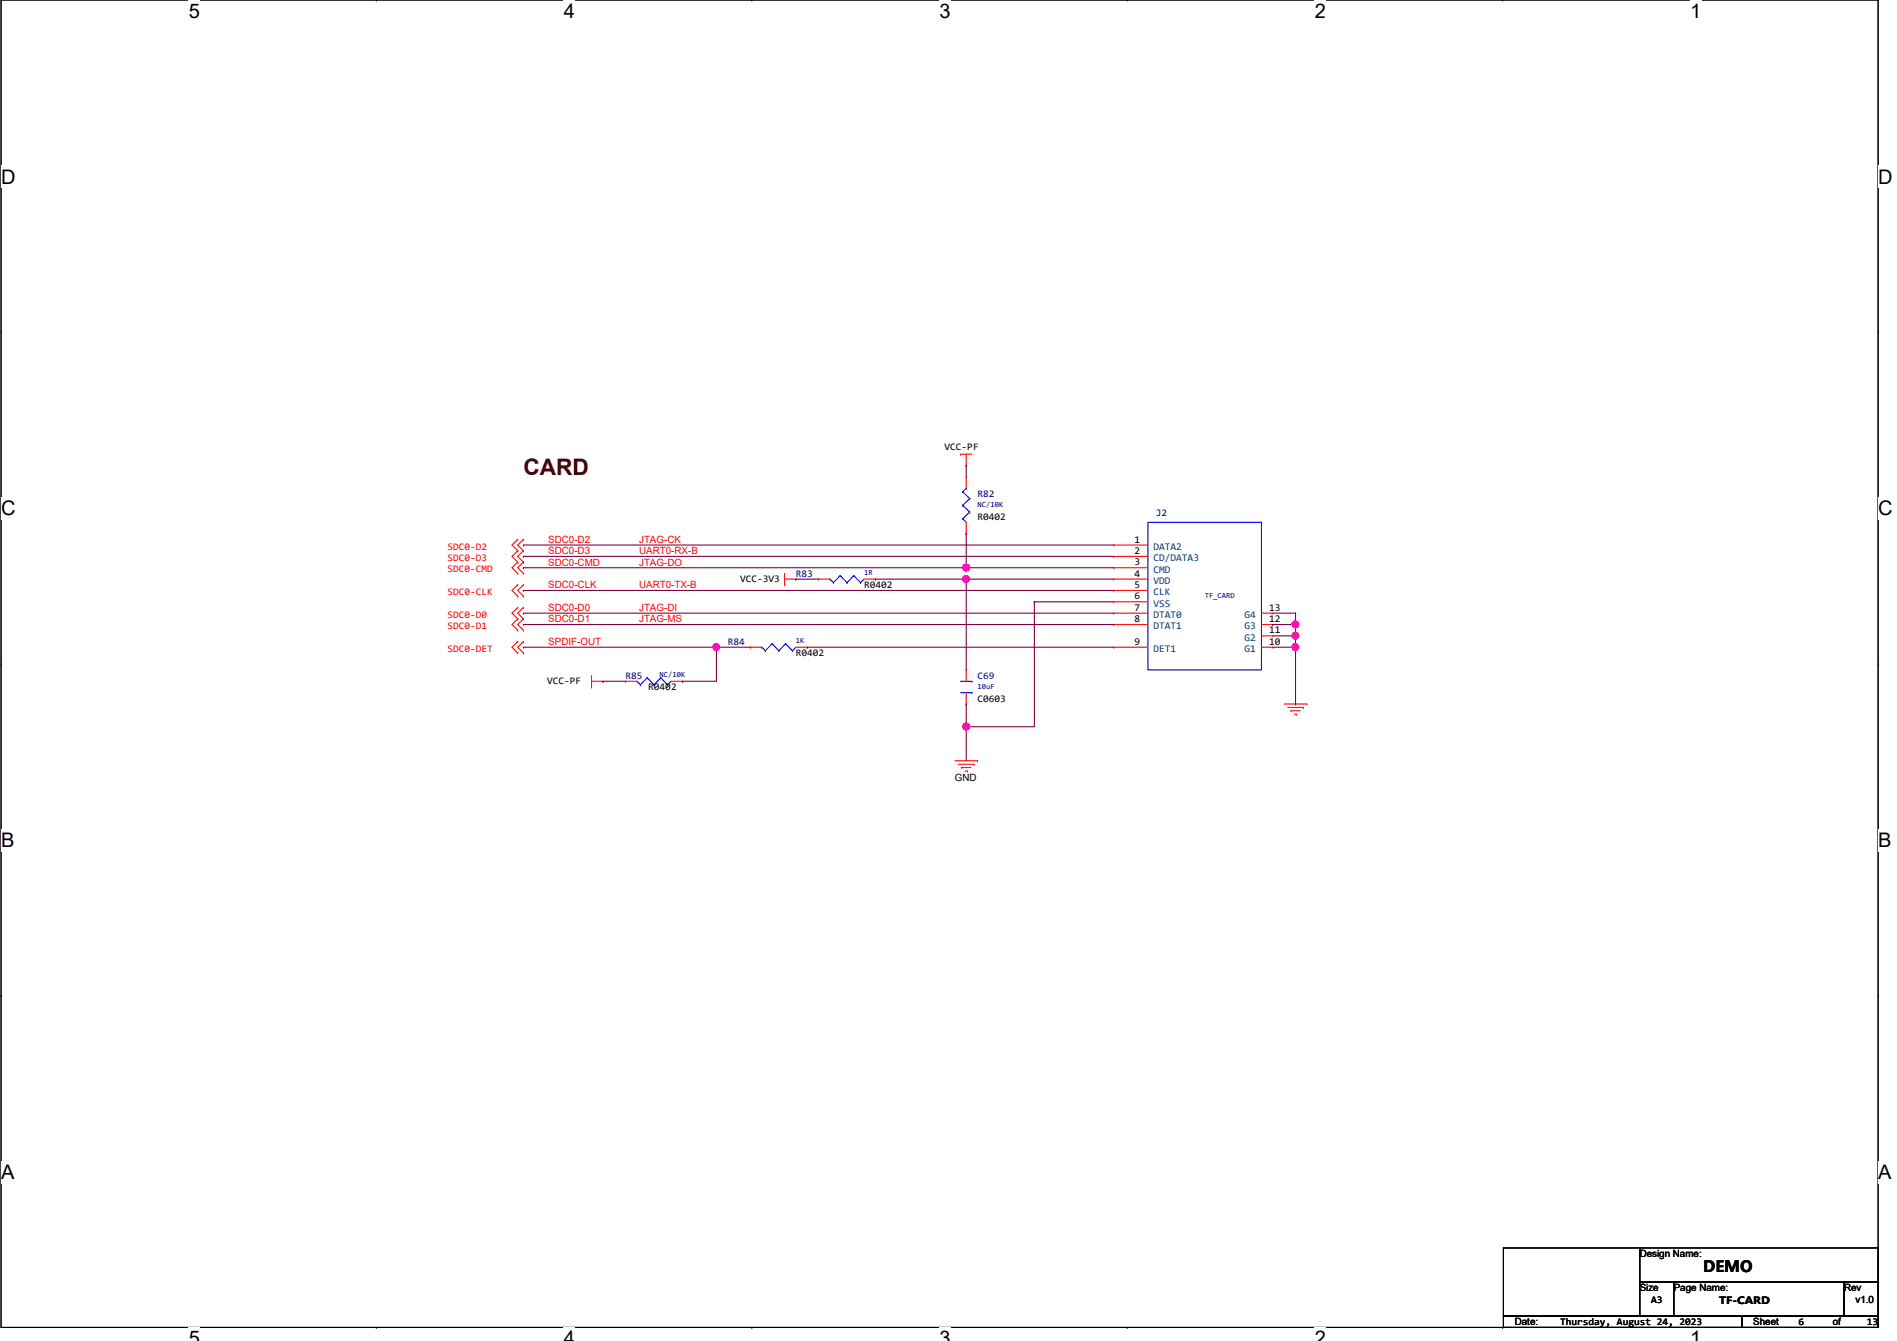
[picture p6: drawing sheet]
<svg xmlns="http://www.w3.org/2000/svg" width="297mm" height="210mm" viewBox="0 0 297 210" stroke-linecap="round" stroke-linejoin="round" font-family="sans-serif">
<path d="M.2 0h293.9v207.9h-293.9z" fill="none" stroke="#000" stroke-width=".17"/>
<g fill="#fff">
<path d="M29.5 0h1.8v3.5h-1.8z"/>
<path d="M29.5 207.9h1.8v2h-1.8z"/>
</g>
<path d="M58.9 0h.1M58.9 207.9h.1" fill="none" stroke="#000" stroke-width=".17"/>
<g fill="#fff">
<path d="M88.3 0h1.7v3.5h-1.7z"/>
<path d="M88.3 207.9h1.7v2h-1.7z"/>
</g>
<path d="M117.7 0h.1M117.7 207.9h.1" fill="none" stroke="#000" stroke-width=".17"/>
<g fill="#fff">
<path d="M147.1 0h1.7v3.5h-1.7z"/>
<path d="M147.1 207.9h1.7v2h-1.7z"/>
</g>
<path d="M176.5 0h.1M176.5 207.9h.1" fill="none" stroke="#000" stroke-width=".17"/>
<g fill="#fff">
<path d="M205.9 0h1.7v3.5h-1.7z"/>
<path d="M205.9 207.9h1.7v2h-1.7z"/>
</g>
<path d="M235.3 0h.1M235.3 207.9h.1" fill="none" stroke="#000" stroke-width=".17"/>
<g fill="#fff">
<path d="M264.7 0h1.7v3.5h-1.7z"/>
<path d="M264.7 207.9h1.7v2h-1.7z"/>
<path d="M.2 26h2.2v3.4h-2.2z"/>
<path d="M294.1 26h2.2v3.4h-2.2z"/>
<path d="M.2 77.9h2.2v3.5h-2.2z"/>
<path d="M294.1 77.9h2.2v3.5h-2.2z"/>
</g>
<path d="M.2 51.9h.1M294.1 51.9h.1" fill="none" stroke="#000" stroke-width=".17"/>
<g fill="#fff">
<path d="M.2 129.9h2v3.4h-2z"/>
<path d="M294.1 129.9h2.1v3.4h-2.1z"/>
</g>
<path d="M.2 103.9h.1M294.1 103.9h.1" fill="none" stroke="#000" stroke-width=".17"/>
<path d="M.2 103.9h.1M294.1 103.9h.1" fill="none" stroke="#000" stroke-width=".16"/>
<g fill="#fff">
<path d="M.2 181.8h2v3.5h-2z"/>
<path d="M294.1 181.8h2.1v3.5h-2.1z"/>
</g>
<path d="M.2 155.9h.1M294.1 155.9h.1M235.4 195.4h21.3v10.7h-21.3zM256.7 195.4h37.4v5.3h-37.4zM235.4 206.1h37.4v1.8h-37.4zM256.7 200.7h5.4v5.4h-5.4zM262.1 200.7h26.7v5.4h-26.7zM272.8 206.1h21.3v1.8h-21.3zM288.8 200.7h5.3v5.4h-5.3z" fill="none" stroke="#000" stroke-width=".17"/>
<g fill="none" stroke="#f00" stroke-width=".17">
<path d="M150.4 71.1h.1M150.4 71.1h1.8M151.3 72.9h.1M151.3 74.7h.1M151.3 71.1v1.8M151.3 74.7v1.8M81.1 84.5h.1M81.1 86.2h.1M81.1 88h.1M81.1 89.8h.1M81.1 91.6h.1M81.1 93.3h.1"/>
<path d="M81.1 95.1h.1M81.1 96.9h.1M81.1 98.7h.1M81.1 84.5l-.9 .8 .9 .9M81.1 86.2l-.9 .9 .9 .9M81.1 88l-.9 .9 .9 .9M81.1 91.6l-.9 .9 .9 .8M81.1 95.1l-.9 .9 .9 .9M81.1 96.9l-.9 .9 .9 .9M82 84.5h.1M82 86.2h.1M82 88h.1"/>
<path d="M82 89.8h.1M82 91.6h.1M82 93.3h.1M82 95.1h.1M82 96.9h.1M82 98.7h.1M82 84.5l-.9 .8 .9 .9M82 86.2l-.9 .9 .9 .9M82 88l-.9 .9 .9 .9M82 91.6l-.9 .9 .9 .8M82 95.1l-.9 .9 .9 .9M82 96.9l-.9 .9 .9 .9"/>
<path d="M122.8 91.6h.1M122.8 90.7h1.8M122.8 89.8v1.8M124.6 90.7h.1M128.2 90.7h.1M128.2 90.7h1.8M135.3 90.7h1.8M137.1 90.7h.1M151.3 83.6h.1M151.3 81.8v1.8M174.4 85.3h.1M174.4 87.1h.1"/>
<path d="M174.4 88.9h.1M174.4 90.7h.1M174.4 92.5h.1M174.4 94.2h.1M174.4 96h.1M174.4 97.8h.1M174.4 90.7h5.3M174.4 85.3h5.3M174.4 87.1h5.3M174.4 88.9h5.3M174.4 92.5h5.3M174.4 94.2h5.3"/>
<path d="M174.4 96h5.3M174.4 97.8h5.3M197.5 96h1.8M197.5 97.8h1.8M197.5 99.6h1.8M199.3 99.6h.1M199.3 97.8h.1M199.3 96h.1M81.1 100.5h.1M81.1 102.2h.1M81.1 100.5l-.9 .8 .9 .9M82 100.5h.1"/>
<path d="M82 102.2h.1M82 100.5l-.9 .8 .9 .9M92.6 107.6h.1M92.6 106.7h1.8M92.6 105.8v1.8M94.4 106.7h.1M98 106.7h.1M98 106.7h1.7M105.1 106.7h1.7M106.8 106.7h.1M117.5 101.3h.1M117.5 101.3h1.8"/>
<path d="M124.6 101.3h1.8M126.4 101.3h.1M149.5 119.1h3.6M150.1 119.7h2.4M151.3 110.2h.1M151.3 104.9h.1M151.3 104.9v1.8M151.3 108.5v1.7M152.5 119.7h.1M153.1 119.1h.1M174.4 101.3h.1M174.4 101.3h5.3"/>
<path d="M197.5 101.3h1.8M199.3 101.3h.1M201.1 110.2h3.5M201.6 110.8h2.5M202.1 111.3h.1M202.1 111.3h1.5M202.7 111.8h.3M203 111.8h.1M204.1 110.8h.1M204.6 110.2h.1M150.6 120.2h.1M150.6 120.2h1.4"/>
<path d="M151.1 120.7h.4M151.5 120.7h.1"/>
</g>
<g fill="none" stroke="#00f" stroke-width=".17">
<path d="M150.7 79.1h.1M150.7 77h.1M150.7 79.1l1.1 1.1M150.7 77l1.1 1.1M151.3 76.5h.1M151.3 76.5l-.6 .5M151.8 78.1h.1M151.8 78.1l-1.1 1M130 90.7h.1M130 90.7l.5 .5M130.5 91.2h.1M131.6 90.1h.1"/>
<path d="M131.6 90.1l1 1.1M131.6 90.1l-1.1 1.1M132.6 91.2h.1M133.7 90.1h.1M133.7 90.1l1 1.1M133.7 90.1l-1.1 1.1M134.7 91.2h.1M135.3 90.7l-.6 .5M150.7 81.2h.1M150.7 81.2l.6 .6M151.8 80.2h.1M151.8 80.2l-1.1 1"/>
<path d="M179.7 81.8h17.8v23.1h-17.8zM99.7 106.7h.1M99.7 106.7l.6 .5M100.3 107.2h.1M101.3 106.1h.1M101.3 106.1l1.1 1.1M101.3 106.1l-1 1.1M102.4 107.2h.1M103.5 106.1h.1M103.5 106.1l1 1.1M103.5 106.1l-1.1 1.1M104.5 107.2h.1"/>
<path d="M105.1 106.7l-.6 .5M119.3 101.3h.1M119.3 101.3l.5 .6M119.8 101.9h.1M120.9 100.8h.1M120.9 100.8l1.1 1.1M120.9 100.8l-1.1 1.1M122 101.9h.1M123 100.8h.1M123 100.8l1.1 1.1M123 100.8l-1 1.1M124.1 101.9h.1"/>
<path d="M124.6 101.3l-.5 .6M150.4 108.5h1.8M150.4 106.7h1.8M152.2 108.5h.1M152.2 106.7h.1"/>
</g>
<path d="M151.3 72.9h.1M151.3 72.9v1.8M82 85.3h.1M82 87.1h.1M82 88.9h.1M82 85.3h92.4M82 87.1h92.4M151.3 83.6h.1M151.3 83.6v5.3h-69.3" fill="none" stroke="#800040" stroke-width=".17"/>
<circle cx="151.3" cy="88.9" r=".54" fill="#f0f"/>
<circle cx="151.3" cy="88.9" r=".54" fill="none" stroke="#f0f" stroke-width=".17"/>
<path d="M124.6 90.7h.1M124.6 90.7h3.6M137.1 90.7h.1M137.1 90.7h37.3M151.3 88.9h.1M151.3 90.7h.1M151.3 88.9h23.1M151.3 90.7v14.2" fill="none" stroke="#800040" stroke-width=".17"/>
<circle cx="151.3" cy="90.7" r=".54" fill="#f0f"/>
<circle cx="151.3" cy="90.7" r=".54" fill="none" stroke="#f0f" stroke-width=".17"/>
<g fill="none" stroke="#800040" stroke-width=".17">
<path d="M82 92.5h.1M82 96h.1M82 97.8h.1M82 92.5h92.4M82 96h92.4M82 97.8h92.4M162 94.2h.1M162 94.2v19.6M162 94.2h12.4M82 101.3h.1M82 101.3h35.5M112.2 101.3h.1"/>
<path d="M112.2 101.3v5.4"/>
</g>
<circle cx="112.2" cy="101.3" r=".54" fill="#f0f"/>
<circle cx="112.2" cy="101.3" r=".54" fill="none" stroke="#f0f" stroke-width=".17"/>
<path d="M94.4 106.7h.1M94.4 106.7h3.6M106.8 106.7h.1M106.8 106.7h5.4M126.4 101.3h.1M126.4 101.3h48M151.3 110.2h.1M151.3 113.8h.1M151.3 110.2v8.9M151.3 113.8h10.7" fill="none" stroke="#800040" stroke-width=".17"/>
<circle cx="151.3" cy="113.8" r=".54" fill="#f0f"/>
<circle cx="151.3" cy="113.8" r=".54" fill="none" stroke="#f0f" stroke-width=".17"/>
<path d="M199.3 97.8h.1M199.3 97.8h3.6v1.8M202.9 99.6h.1" fill="none" stroke="#800040" stroke-width=".17"/>
<circle cx="202.8" cy="97.8" r=".54" fill="#f0f"/>
<circle cx="202.8" cy="97.8" r=".54" fill="none" stroke="#f0f" stroke-width=".17"/>
<path d="M199.3 99.6h3.6M202.9 99.6h.1" fill="none" stroke="#800040" stroke-width=".17"/>
<circle cx="202.8" cy="99.5" r=".54" fill="#f0f"/>
<circle cx="202.8" cy="99.5" r=".54" fill="none" stroke="#f0f" stroke-width=".17"/>
<path d="M202.9 99.6v10.6M199.3 101.3h3.6M202.9 101.3h.1M202.9 110.2h.1" fill="none" stroke="#800040" stroke-width=".17"/>
<circle cx="202.8" cy="101.3" r=".54" fill="#f0f"/>
<circle cx="202.8" cy="101.3" r=".54" fill="none" stroke="#f0f" stroke-width=".17"/>
<path d="M199.3 96h3.6M202.9 96h.1M202.9 97.8h.1M202.9 96v1.8" fill="none" stroke="#800040" stroke-width=".17"/>
<circle cx="151.3" cy="88.9" r=".54" fill="#f0f"/>
<circle cx="151.3" cy="88.9" r=".54" fill="none" stroke="#f0f" stroke-width=".17"/>
<circle cx="151.3" cy="90.7" r=".54" fill="#f0f"/>
<circle cx="151.3" cy="90.7" r=".54" fill="none" stroke="#f0f" stroke-width=".17"/>
<circle cx="112.2" cy="101.3" r=".54" fill="#f0f"/>
<circle cx="112.2" cy="101.3" r=".54" fill="none" stroke="#f0f" stroke-width=".17"/>
<circle cx="151.3" cy="113.8" r=".54" fill="#f0f"/>
<circle cx="151.3" cy="113.8" r=".54" fill="none" stroke="#f0f" stroke-width=".17"/>
<circle cx="202.8" cy="97.8" r=".54" fill="#f0f"/>
<circle cx="202.8" cy="97.8" r=".54" fill="none" stroke="#f0f" stroke-width=".17"/>
<circle cx="202.8" cy="99.5" r=".54" fill="#f0f"/>
<circle cx="202.8" cy="99.5" r=".54" fill="none" stroke="#f0f" stroke-width=".17"/>
<circle cx="202.8" cy="101.3" r=".54" fill="#f0f"/>
<circle cx="202.8" cy="101.3" r=".54" fill="none" stroke="#f0f" stroke-width=".17"/>
<text font-size="3.6" fill="#400000" x="82" y="74.4">CARD</text>
<g font-size="3.1">
<text x="29.5" y="2.8">5</text>
<text x="88.3" y="2.8">4</text>
<text x="147.1" y="2.8">3</text>
<text x="205.9" y="2.8">2</text>
<text x="264.7" y="2.8">1</text>
<text x=".2" y="28.7">D</text>
<text x="294.1" y="28.7">D</text>
<text x=".2" y="80.7">C</text>
<text x="294.1" y="80.7">C</text>
<text x=".2" y="132.7">B</text>
<text x="294.1" y="132.7">B</text>
<text x=".2" y="184.6">A</text>
<text x="294.1" y="184.6">A</text>
<text x="29.5" y="210.7">5</text>
<text x="88.3" y="210.7">4</text>
<text x="147.1" y="210.7">3</text>
<text x="205.9" y="210.7">2</text>
<text x="264.7" y="210.7">1</text>
</g>
<text font-size="2.5" x="266.7" y="199.2">DEMO</text>
<g font-size="1.6">
<text x="147.9" y="70.4">VCC-PF</text>
<text x="153.1" y="81.4">R0402</text>
<text x="177.6" y="85">1</text>
<text x="177.6" y="86.7">2</text>
<text x="177.6" y="88.5">3</text>
<text x="115.9" y="91.1">VCC-3V3</text>
<text x="135.3" y="92.1">R0402</text>
<text x="177.6" y="90.3">4</text>
<text x="177.6" y="92.1">5</text>
<text x="177.6" y="93.9">6</text>
<text x="177.6" y="95.6">7</text>
<text x="198.8" y="95.6">13</text>
<text x="177.6" y="97.4">8</text>
<text x="177.6" y="101">9</text>
<text x="198.8" y="101">10</text>
<text x="198.8" y="99.2">11</text>
<text x="198.8" y="97.4">12</text>
<text x="85.7" y="107.1">VCC-PF</text>
<text x="124.6" y="102.8">R0402</text>
<text x="101.5" y="108.1">R0402</text>
<text x="153.1" y="109.9">C0603</text>
<text x="149.5" y="122.3">GND</text>
<text x="256.7" y="196.8">Design Name:</text>
<text x="256.7" y="202.2">Size</text>
<text x="258.5" y="204">A3</text>
<text x="262.1" y="202.2">Page Name:</text>
<text x="288.8" y="202.2">Rev</text>
<text x="290.5" y="204">v1.0</text>
<text x="237.2" y="207.5">Date:</text>
<text x="244.3" y="207.5">Thursday, August 24, 2023</text>
<text x="269.2" y="204.2">TF-CARD</text>
<text x="274.5" y="207.5">Sheet</text>
<text x="281.6" y="207.5">6</text>
<text x="287" y="207.5">of</text>
<text x="292.3" y="207.5">13</text>
</g>
<g font-size="1.6" fill="#000080">
<text x="153.1" y="77.9">R82</text>
<text x="181" y="80.7">J2</text>
<text x="124.6" y="90.3">R83</text>
<text x="114" y="101">R84</text>
<text x="98" y="106.3">R85</text>
<text x="153.1" y="106.3">C69</text>
</g>
<g font-size="1.6" fill="#f00">
<text x="70.1" y="86.1">SDC0-D2</text>
<text x="70.1" y="87.8">SDC0-D3</text>
<text x="70.1" y="89.6">SDC0-CMD</text>
<text x="85.8" y="85">SDC0-D2</text>
<text x="85.8" y="86.8">SDC0-D3</text>
<text x="85.8" y="88.6">SDC0-CMD</text>
<text x="100.1" y="85">JTAG-CK</text>
<text x="100.1" y="86.8">UART0-RX-B</text>
<text x="100.1" y="88.6">JTAG-DO</text>
<text x="70.1" y="93.2">SDC0-CLK</text>
<text x="85.8" y="92.1">SDC0-CLK</text>
<text x="85.8" y="95.7">SDC0-D0</text>
<text x="100.1" y="92.1">UART0-TX-B</text>
<text x="100.1" y="95.7">JTAG-DI</text>
<text x="70.1" y="96.7">SDC0-D0</text>
<text x="70.1" y="98.5">SDC0-D1</text>
<text x="85.8" y="97.5">SDC0-D1</text>
<text x="85.8" y="101">SPDIF-OUT</text>
<text x="100.1" y="97.5">JTAG-MS</text>
<text x="70.1" y="102.1">SDC0-DET</text>
</g>
<g font-size="1.6" fill="#004080">
<text x="180.6" y="86.1">DATA2</text>
<text x="180.6" y="87.9">CD/DATA3</text>
<text x="180.6" y="89.7">CMD</text>
<text x="180.6" y="91.4">VDD</text>
<text x="180.6" y="93.2">CLK</text>
<text x="180.6" y="95">VSS</text>
<text x="180.6" y="96.8">DTAT0</text>
<text x="180.6" y="98.6">DTAT1</text>
<text x="194.9" y="100.3">G2</text>
<text x="194.9" y="98.6">G3</text>
<text x="194.9" y="96.8">G4</text>
<text x="180.6" y="102.1">DET1</text>
<text x="194.9" y="102.1">G1</text>
</g>
<g font-size="1.2" fill="#000080">
<text x="153.1" y="79.4">NC/10K</text>
<text x="135.3" y="90">1R</text>
<text x="188.6" y="93.6">TF_CARD</text>
<text x="124.6" y="100.7">1K</text>
<text x="103.3" y="106">NC/10K</text>
<text x="153.1" y="107.8">10uF</text>
</g>
</svg>
